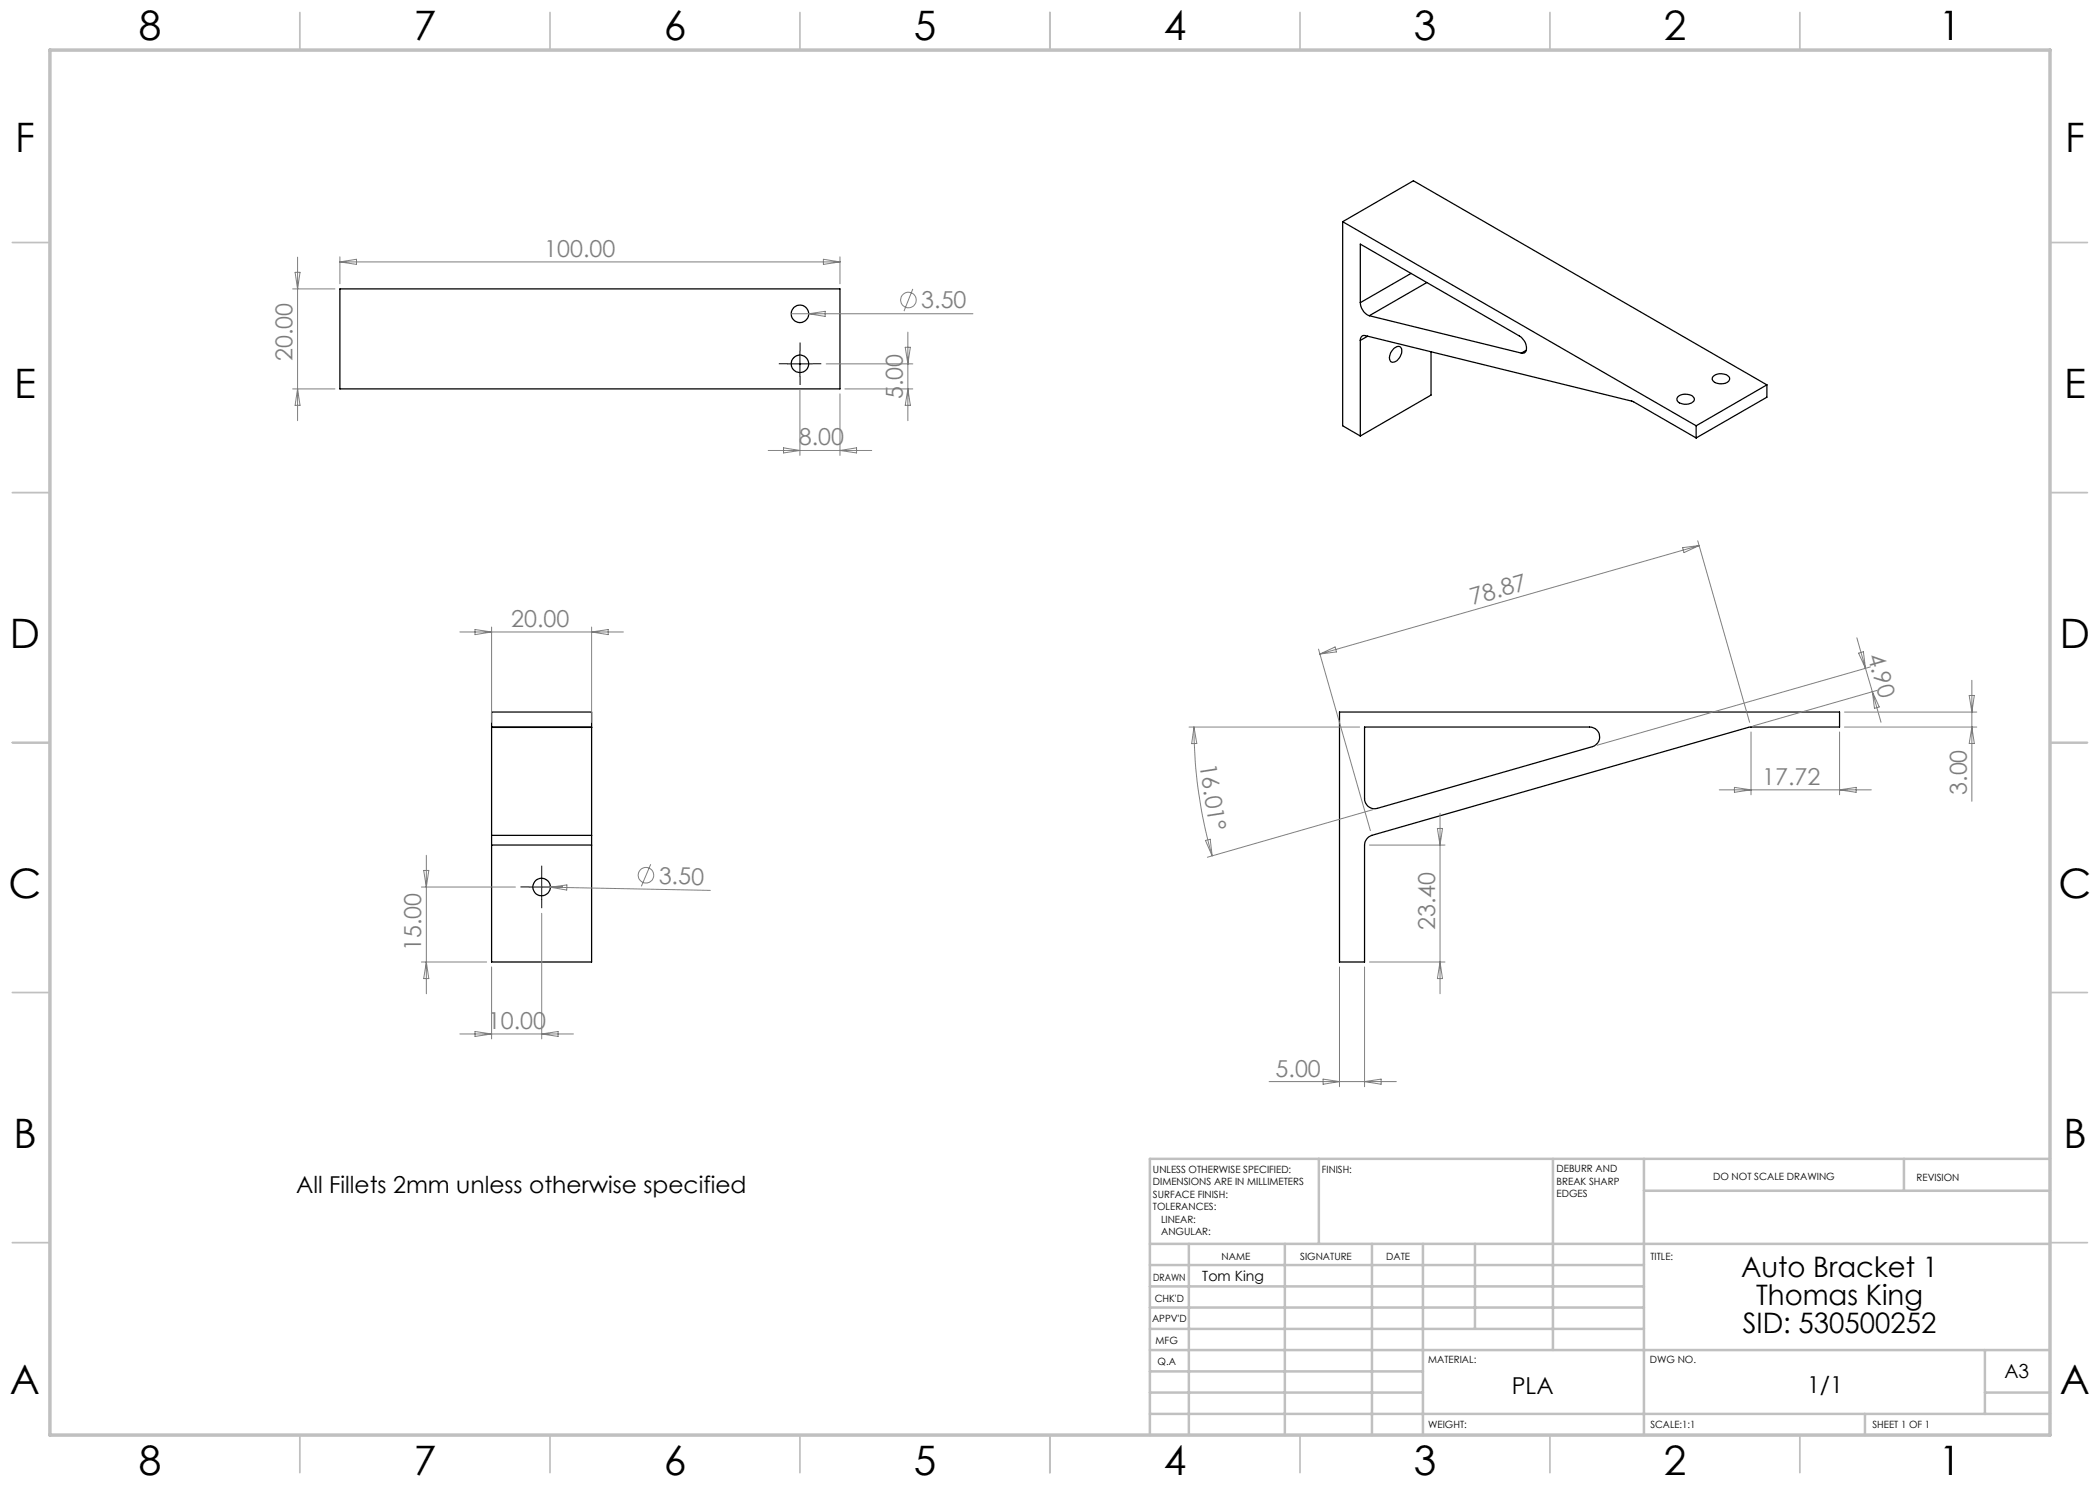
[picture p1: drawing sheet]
<svg xmlns="http://www.w3.org/2000/svg" width="420mm" height="297mm" viewBox="0 0 420 297" stroke-linecap="round" stroke-linejoin="round" font-family="sans-serif">
<g fill="none" stroke="#000" stroke-width=".25">
<path d="M68 57.8h100v20h-100zM268.5 44.3v40.9l3.6 2M268.5 44.3l70.7 40.9M268.5 44.3l14.2-8.1 70.7 40.8M282.2 54.7l-10.1 5.8M285.4 56.5l-11.5 6.6M272.1 60.5a3 3 0 0 0 1.8 2.6M272.1 60.5v-11.7l31.8 18.4a2.54 2.54 0 0 1 1.1 3.3l-.7 .1M272.1 68.1a.81 .81 0 0 1 1-1l53.3 13.1 12.8 7.4M272.1 68.1v19.1M273.5 67.2l-1.4 .9M273.9 63.1l30.4 7.5"/>
<path d="M278.8 69.7l.3-.2a.77 .77 0 0 1 1-.1 .77 .77 0 0 1 .3 .9 2.16 2.16 0 0 1-2.1 2.1 1.49 1.49 0 0 1 0-2.2zM286.2 70.3v8.7l-14.1 8.2M305.3 70.1l-1 .5M335.6 79.3a2.42 2.42 0 0 1 3.2 .3 .88 .88 0 0 1-.8 1.1 2.15 2.15 0 0 1-2.6-.7zM342.7 75.3a2.36 2.36 0 0 1 3.2 .2 1.26 1.26 0 0 1-1.6 1.3 1.48 1.48 0 0 1-1.9-1.1zM353.4 77l-14.2 8.2M353.4 77v2.4l-14.2 8.2M339.2 85.2v2.4M98.3 145.4v.1M98.3 145.4h20M98.3 145.4v-3h20v3M98.3 145.5v21.6"/>
<path d="M98.3 145.5h20M118.3 145.4v.1M118.3 145.5v21.6M267.9 142.4h100v3h-18l-75.5 21.7a2.13 2.13 0 0 0-1.5 1.9v23.4h-5zM272.9 145.4h45a2 2 0 0 1 2 1.7 2 2 0 0 1-1.4 2.2l-43.1 12.4a2.01 2.01 0 0 1-2.5-2zM98.3 167.1v1.9M98.3 169v23.4h20v-23.4M98.3 167.1h20M98.3 169h20M118.3 167.1v1.9"/>
<circle cx="160" cy="72.8" r="1.75"/>
<circle cx="160" cy="62.8" r="1.75"/>
<circle cx="108.3" cy="177.4" r="1.75"/>
</g>
<g fill="none" stroke="#808080" stroke-width=".2">
<path d="M58.5 57.8h8.5M59 54.5h1l-.5 3.3zM59.5 51.4v32.7M68 51.4v5.4M68 52.4h100M68 52.4l3.3-.5v1zM164.7 51.9l3.3 .5-3.3 .5zM168 51.4v5.4M182.6 57.8l-1.8 4.4M58.5 77.8h8.5M59.5 77.8l.5 3.3h-1zM158.3 62.8h36.3"/>
<path d="M160 78v13.1M161.7 62.8l3.3-.5v1zM165.2 72.8h17.4M168 78.8v12.3M169 77.8h13.6M181 69.5h1.1l-.5 3.3zM181.6 77.8l.5 3.3h-1.1zM181.6 66.4v17.7M153.6 90.1h20.7M156.7 89.6l3.3 .5-3.3 .5zM168 90.1l3.3-.5v1zM336.5 109.5l3.3-.4-3 1.4z"/>
<path d="M339.5 108.2l10.4 36.3M339.8 109.1l-75.8 21.7M92 126.4h32.7M95 125.9l3.3 .5-3.3 .5zM98.3 125.4v19.1M118.3 125.4v19.1M118.3 126.4l3.3-.5v1zM263.7 129.8l10.4 36.3M264 130.8l3-1.4 .3 1zM371.4 127.6l1.7 6.1M371.7 130.6l1-.3 .4 3.4zM373.1 133.7l1.4 4.7"/>
<path d="M374.1 133.4l-54.7 15.6M374.5 138.4l1.7 6.1M374.5 138.4l1.3 3-.9 .3zM375.4 138.1l-24.8 7.1M393.8 139.1h1.1l-.5 3.3zM394.4 136.1v24.2M237.8 145.4h34.1M238.8 145.4l.6 3.3h-1.1zM238.8 145.4a92.4 92.4 0 0 0 3.6 25.8M343.9 158h30.4M346.9 157.5l3.3 .5-3.3 .5zM350.2 146.4v12.6"/>
<path d="M367.9 146.4v12.6M367.9 158l3.3-.5v1zM368.9 142.4h26.5M368.9 145.4h26.5M394.4 145.4l.5 3.3h-1.1zM84.3 177.4h18.8M84.7 174.1h1.1l-.5 3.3zM85.3 171.1v27.7M106.6 177.4l35.5 .7M110.1 177.4l3.3-.4-.1 1zM130.1 172.9l-1.8 4.4M241.1 168.1l.9-.3 .4 3.4z"/>
<path d="M273.9 169h15.1M274.5 162l-33 9.4M287.5 165.7h1l-.5 3.3zM288 162.7v36.1M84.3 192.4h13M85.3 192.4l.5 3.3h-1.1zM98.3 193.4v14.4M108.3 182.7v25.1M267.9 193.4v23.9M272.9 193.4v23.9M273.9 192.4h15.1M288 192.4l.5 3.3h-1z"/>
<path d="M92 206.8h22.7M95 206.3l3.3 .5-3.3 .5zM108.3 206.8l3.3-.5v1zM253.8 216.3h25.5M264.6 215.8l3.3 .5-3.3 .5zM272.9 216.3l3.3-.5v1z"/>
<circle cx="181.7" cy="60" r="1.55"/>
<circle cx="129.2" cy="175" r="1.55"/>
</g>
<path d="M157.5 72.8h-1.7M160 70.3v-1.8M160 75.3v1.7M162.5 72.8h1.8M105.8 177.4h-1.7M108.3 174.9v-1.8M108.3 179.9v1.7M110.8 177.4h1.8" fill="none" stroke="#000" stroke-width=".2" stroke-dasharray="15.2 1.3 1.3 1.3" stroke-linecap="butt"/>
<path d="M157.5 72.8h5M160 70.3v5M105.8 177.4h5M108.3 174.9v5" fill="none" stroke="#000" stroke-width=".2"/>
<g fill="none" stroke="#c0c0c0" stroke-width=".35">
<path d="M60 2.5v7.5M110 2.5v7.5M160 2.5v7.5M210 2.5v7.5M260 2.5v7.5M310 2.5v7.5M360 2.5v7.5M2.5 48.5h7.5M410 48.5h7.5M2.5 98.5h7.5M410 98.5h7.5M2.5 148.5h7.5"/>
<path d="M410 148.5h7.5M2.5 198.5h7.5M410 198.5h7.5M2.5 248.5h7.5M410 248.5h7.5M60 287v7.5M110 287v7.5M160 287v7.5M210 287v7.5M260 287v7.5M310 287v7.5M360 287v7.5"/>
</g>
<g fill="none" stroke="#c0c0c0" stroke-width=".5">
<path d="M263.8 231.8v17M310.6 231.8v38.2M328.8 231.8v55.2M328.8 238.2h81.2M380.8 231.8v6.4M410 231.8h-180v55.2M230 248.8h180M230 257.3h98.8M230 253h98.8M237.8 248.8v38.2M257 248.8v38.2M274.4 248.8v38.2"/>
<path d="M284.6 248.8v38.2M295 248.8v17M230 265.8h98.8M230 261.5h98.8M230 278.5h54.6M230 274.3h54.6M230 270h180M397 278.5h13M397 270v12.8M230 282.8h180M373 282.8v4.2"/>
</g>
<path d="M10 10h400v277h-400z" fill="none" stroke="#c0c0c0" stroke-width=".7"/>
<g font-size="8.1">
<text x="27.8" y="8">8</text>
<text x="82.8" y="8">7</text>
<text x="132.8" y="8">6</text>
<text x="182.8" y="8">5</text>
<text x="232.8" y="8">4</text>
<text x="282.8" y="8">3</text>
<text x="332.8" y="8">2</text>
<text x="387.8" y="8">1</text>
<text x="3" y="30.4">F</text>
<text x="413" y="30.4">F</text>
<text x="2.8" y="79.6">E</text>
<text x="412.8" y="79.6">E</text>
<text x="2" y="129.6">D</text>
<text x="412" y="129.6">D</text>
<text x="1.7" y="179.6">C</text>
<text x="411.7" y="179.6">C</text>
<text x="2.7" y="229.6">B</text>
<text x="412.7" y="229.6">B</text>
<text x="2" y="278.9">A</text>
<text x="412" y="278.9">A</text>
<text x="27.8" y="295">8</text>
<text x="82.8" y="295">7</text>
<text x="132.8" y="295">6</text>
<text x="182.8" y="295">5</text>
<text x="232.8" y="295">4</text>
<text x="282.8" y="295">3</text>
<text x="332.8" y="295">2</text>
<text x="387.8" y="295">1</text>
</g>
<g font-size="5.6">
<text x="348.2" y="255.4">Auto Bracket 1</text>
<text x="351.2" y="261.1">Thomas King</text>
<text x="348.5" y="266.7">SID: 530500252</text>
</g>
<g font-size="4.7" fill="#808080">
<text x="108.9" y="51.3">100.00</text>
<text x="184.3" y="61.7">3.50</text>
<text x="58.5" y="72.2" transform="rotate(-90 58.5 72.2)">20.00</text>
<text x="180.6" y="79.9" transform="rotate(-90 180.6 79.9)">5.00</text>
<text x="159.8" y="89.1">8.00</text>
<text x="102.2" y="125.4">20.00</text>
<text x="294.5" y="121" transform="rotate(-16 294.5 121)">78.87</text>
<text x="373.5" y="131.1" transform="rotate(74 373.5 131.1)">4.90</text>
<text x="239.9" y="152.9" transform="rotate(81 239.9 152.9)">16.01°</text>
<text x="352.4" y="156.9">17.72</text>
<text x="393.4" y="159" transform="rotate(-90 393.4 159)">3.00</text>
<text x="131.7" y="176.8" transform="rotate(1 131.7 176.8)">3.50</text>
<text x="84.3" y="190.2" transform="rotate(-90 84.3 190.2)">15.00</text>
<text x="287" y="186.1" transform="rotate(-90 287 186.1)">23.40</text>
<text x="97.6" y="205.8">10.00</text>
<text x="255.1" y="215.3">5.00</text>
</g>
<g font-size="4.7">
<text x="59.2" y="238.5">All Fillets 2mm unless otherwise specified</text>
<text x="302.4" y="278.9">PLA</text>
<text x="361.4" y="278.7">1/1</text>
</g>
<text font-size="3.9" x="400.9" y="275.5">A3</text>
<text font-size="2.8" x="240.5" y="256.1">Tom King</text>
<g font-size="2">
<text x="230.6" y="234.6">UNLESS OTHERWISE SPECIFIED:</text>
<text x="230.6" y="237.1">DIMENSIONS ARE IN MILLIMETERS</text>
<text x="230.6" y="239.6">SURFACE FINISH:</text>
<text x="264.4" y="234.6">FINISH:</text>
<text x="311.3" y="234.5">DEBURR AND</text>
<text x="311.3" y="237">BREAK SHARP</text>
<text x="311.3" y="239.5">EDGES</text>
<text x="342.6" y="236">DO NOT SCALE DRAWING</text>
<text x="383.3" y="236.2">REVISION</text>
<text x="230.6" y="242.1">TOLERANCES:</text>
<text x="232.2" y="244.6">LINEAR:</text>
<text x="232.2" y="247.1">ANGULAR:</text>
<text x="244.3" y="252">NAME</text>
<text x="260" y="251.9">SIGNATURE</text>
<text x="277.2" y="251.9">DATE</text>
<text x="330.1" y="251.9">TITLE:</text>
<text x="230.6" y="256.1">DRAWN</text>
<text x="230.9" y="260.3">CHK'D</text>
<text x="230.4" y="264.4">APPV'D</text>
<text x="231.1" y="268.8">MFG</text>
<text x="231.5" y="273">Q.A</text>
<text x="285.6" y="272.5">MATERIAL:</text>
<text x="330" y="272.5">DWG NO.</text>
<text x="285.6" y="285.5">WEIGHT:</text>
<text x="330.1" y="285.6">SCALE:1:1</text>
<text x="374.5" y="285.6">SHEET 1 OF 1</text>
</g>
</svg>
